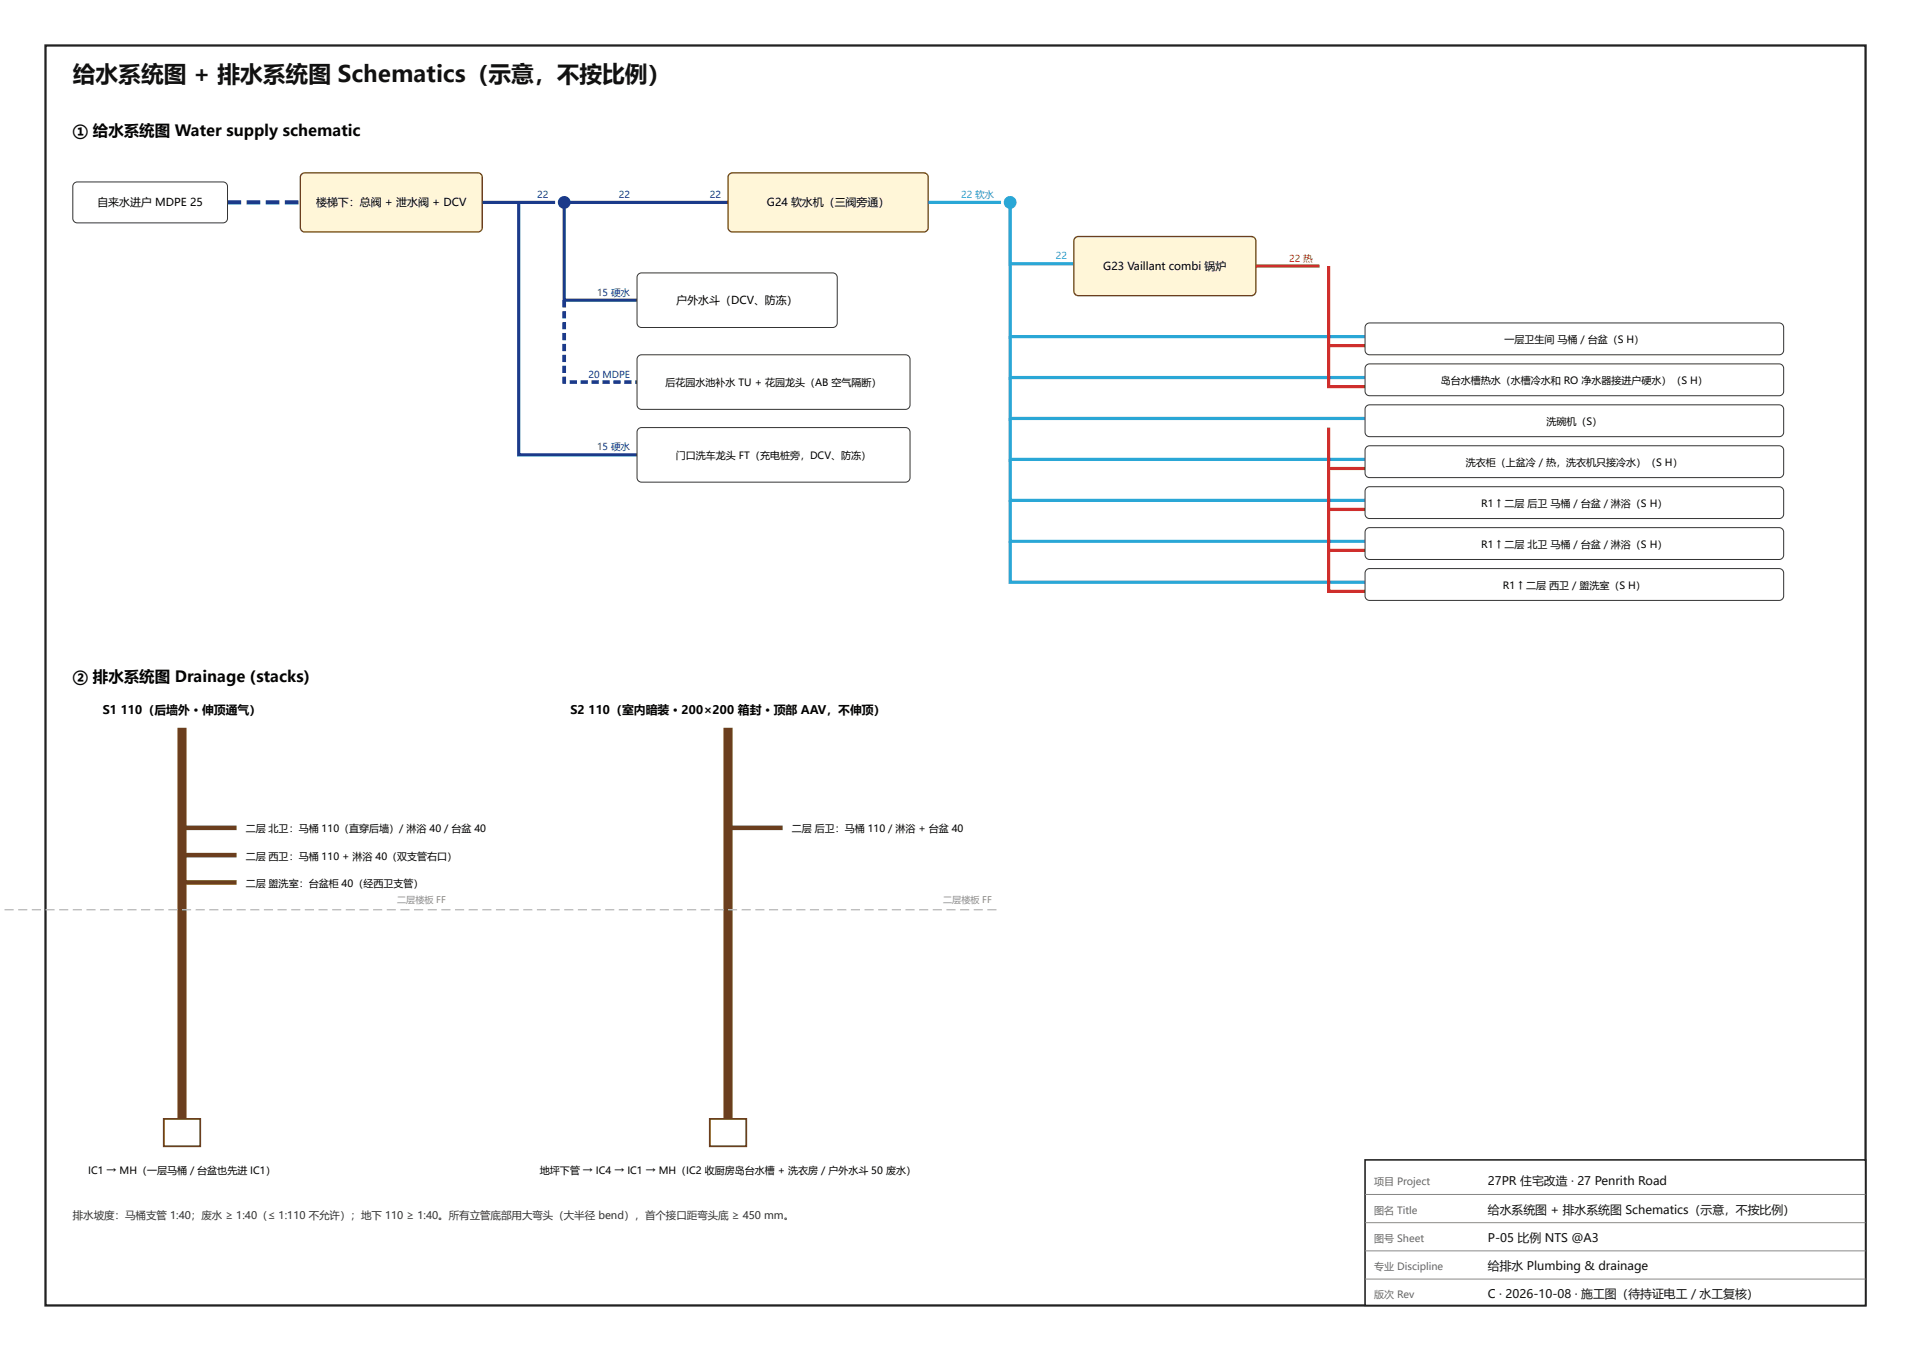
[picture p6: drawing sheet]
<svg xmlns="http://www.w3.org/2000/svg" width="420mm" height="297mm" viewBox="0 0 420 297" stroke-linecap="round" stroke-linejoin="round" font-family="sans-serif">
<path d="M10 10h400v277h-400z" fill="none" stroke="#222" stroke-width=".5"/>
<path d="M300 255h110v32h-110z" fill="#fff"/>
<path d="M300 255h110v32h-110z" fill="none" stroke="#222" stroke-width=".35"/>
<path d="M300 262.6h110M300 268.8h110M300 275h110M300 281.2h110" fill="none" stroke="#888" stroke-width=".22"/>
<path d="M16.3 40.3l.7-.3h32a1 1 0 0 1 1 1v7a1 1 0 0 1-1 1h-32a1 1 0 0 1-1-1v-7z" fill="#fff"/>
<path d="M16.3 40.3l.7-.3h32a1 1 0 0 1 1 1v7a1 1 0 0 1-1 1h-32a1 1 0 0 1-1-1v-7z" fill="none" stroke="#333" stroke-width=".22"/>
<path d="M50 44.1h3v.9h-3zM54.2 44.1h3v.9h-3zM58.4 44.1h3v.9h-3zM62.6 44.1h3v.9h-3z" fill="#1b3a8a"/>
<path d="M66.3 38.3l.7-.3h38a1 1 0 0 1 1 1v11a1 1 0 0 1-1 1h-38a1 1 0 0 1-1-1v-11z" fill="#fff6d8"/>
<path d="M66.3 38.3l.7-.3h38a1 1 0 0 1 1 1v11a1 1 0 0 1-1 1h-38a1 1 0 0 1-1-1v-11z" fill="none" stroke="#7a5b00" stroke-width=".3"/>
<path d="M106 44.5h16" fill="none" stroke="#1b3a8a" stroke-width=".7" stroke-linecap="butt"/>
<circle cx="124" cy="44.5" r="1.4" fill="#1b3a8a"/>
<path d="M124 44.5v21.5h16" fill="none" stroke="#1b3a8a" stroke-width=".7" stroke-linecap="butt"/>
<path d="M140.3 60.3l.7-.3h42a1 1 0 0 1 1 1v10a1 1 0 0 1-1 1h-42a1 1 0 0 1-1-1v-10z" fill="#fff"/>
<path d="M140.3 60.3l.7-.3h42a1 1 0 0 1 1 1v10a1 1 0 0 1-1 1h-42a1 1 0 0 1-1-1v-10z" fill="none" stroke="#333" stroke-width=".22"/>
<path d="M114 44.5v55.5h26" fill="none" stroke="#1b3a8a" stroke-width=".7" stroke-linecap="butt"/>
<path d="M140.3 94.3l.7-.3h58a1 1 0 0 1 1 1v10a1 1 0 0 1-1 1h-58a1 1 0 0 1-1-1v-10z" fill="#fff"/>
<path d="M140.3 94.3l.7-.3h58a1 1 0 0 1 1 1v10a1 1 0 0 1-1 1h-58a1 1 0 0 1-1-1v-10z" fill="none" stroke="#333" stroke-width=".22"/>
<path d="M123.6 66h.8v1.6h-.8zM123.6 68.4h.8v1.6h-.8zM123.6 70.8h.8v1.6h-.8zM123.6 73.2h.8v1.6h-.8zM123.6 75.6h.8v1.6h-.8zM123.6 78h.8v1.6h-.8zM123.6 80.4h.8v1.6h-.8zM123.6 82.8h.8v1.2h-.4v-.4h.4v.8h-.8zM125.2 83.6h1.6v.8h-1.6zM127.6 83.6h1.6v.8h-1.6zM130 83.6h1.6v.8h-1.6zM132.4 83.6h1.6v.8h-1.6zM134.8 83.6h1.6v.8h-1.6zM137.2 83.6h1.6v.8h-1.6zM139.6 83.6h.4v.8h-.4z" fill="#1b3a8a"/>
<path d="M140.3 78.3l.7-.3h58a1 1 0 0 1 1 1v10a1 1 0 0 1-1 1h-58a1 1 0 0 1-1-1v-10z" fill="#fff"/>
<path d="M140.3 78.3l.7-.3h58a1 1 0 0 1 1 1v10a1 1 0 0 1-1 1h-58a1 1 0 0 1-1-1v-10z" fill="none" stroke="#333" stroke-width=".22"/>
<path d="M124 44.5h36" fill="none" stroke="#1b3a8a" stroke-width=".7" stroke-linecap="butt"/>
<path d="M160.3 38.3l.7-.3h42a1 1 0 0 1 1 1v11a1 1 0 0 1-1 1h-42a1 1 0 0 1-1-1v-11z" fill="#fff6d8"/>
<path d="M160.3 38.3l.7-.3h42a1 1 0 0 1 1 1v11a1 1 0 0 1-1 1h-42a1 1 0 0 1-1-1v-11z" fill="none" stroke="#7a5b00" stroke-width=".3"/>
<path d="M204 44.5h16" fill="none" stroke="#2aa7d6" stroke-width=".7" stroke-linecap="butt"/>
<circle cx="222" cy="44.5" r="1.4" fill="#2aa7d6"/>
<path d="M222 44.5v13.5h14" fill="none" stroke="#2aa7d6" stroke-width=".7" stroke-linecap="butt"/>
<path d="M236.3 52.3l.7-.3h38a1 1 0 0 1 1 1v11a1 1 0 0 1-1 1h-38a1 1 0 0 1-1-1v-11z" fill="#fff6d8"/>
<path d="M236.3 52.3l.7-.3h38a1 1 0 0 1 1 1v11a1 1 0 0 1-1 1h-38a1 1 0 0 1-1-1v-11z" fill="none" stroke="#7a5b00" stroke-width=".3"/>
<path d="M276 58.5h14M292 58.5v17.5h8" fill="none" stroke="#d62828" stroke-width=".7" stroke-linecap="butt"/>
<path d="M222 44.5v29.5h78" fill="none" stroke="#2aa7d6" stroke-width=".7" stroke-linecap="butt"/>
<path d="M300.3 71.3l.7-.3h90a1 1 0 0 1 1 1v5a1 1 0 0 1-1 1h-90a1 1 0 0 1-1-1v-5z" fill="#fff"/>
<path d="M300.3 71.3l.7-.3h90a1 1 0 0 1 1 1v5a1 1 0 0 1-1 1h-90a1 1 0 0 1-1-1v-5z" fill="none" stroke="#333" stroke-width=".22"/>
<path d="M222 74v9h78" fill="none" stroke="#2aa7d6" stroke-width=".7" stroke-linecap="butt"/>
<path d="M292 76v9h8" fill="none" stroke="#d62828" stroke-width=".7" stroke-linecap="butt"/>
<path d="M300.3 80.3l.7-.3h90a1 1 0 0 1 1 1v5a1 1 0 0 1-1 1h-90a1 1 0 0 1-1-1v-5z" fill="#fff"/>
<path d="M300.3 80.3l.7-.3h90a1 1 0 0 1 1 1v5a1 1 0 0 1-1 1h-90a1 1 0 0 1-1-1v-5z" fill="none" stroke="#333" stroke-width=".22"/>
<path d="M222 83v9h78" fill="none" stroke="#2aa7d6" stroke-width=".7" stroke-linecap="butt"/>
<path d="M300.3 89.3l.7-.3h90a1 1 0 0 1 1 1v5a1 1 0 0 1-1 1h-90a1 1 0 0 1-1-1v-5z" fill="#fff"/>
<path d="M300.3 89.3l.7-.3h90a1 1 0 0 1 1 1v5a1 1 0 0 1-1 1h-90a1 1 0 0 1-1-1v-5z" fill="none" stroke="#333" stroke-width=".22"/>
<path d="M222 92v9h78" fill="none" stroke="#2aa7d6" stroke-width=".7" stroke-linecap="butt"/>
<path d="M292 94v9h8" fill="none" stroke="#d62828" stroke-width=".7" stroke-linecap="butt"/>
<path d="M300.3 98.3l.7-.3h90a1 1 0 0 1 1 1v5a1 1 0 0 1-1 1h-90a1 1 0 0 1-1-1v-5z" fill="#fff"/>
<path d="M300.3 98.3l.7-.3h90a1 1 0 0 1 1 1v5a1 1 0 0 1-1 1h-90a1 1 0 0 1-1-1v-5z" fill="none" stroke="#333" stroke-width=".22"/>
<path d="M222 101v9h78" fill="none" stroke="#2aa7d6" stroke-width=".7" stroke-linecap="butt"/>
<path d="M292 103v9h8" fill="none" stroke="#d62828" stroke-width=".7" stroke-linecap="butt"/>
<path d="M300.3 107.3l.7-.3h90a1 1 0 0 1 1 1v5a1 1 0 0 1-1 1h-90a1 1 0 0 1-1-1v-5z" fill="#fff"/>
<path d="M300.3 107.3l.7-.3h90a1 1 0 0 1 1 1v5a1 1 0 0 1-1 1h-90a1 1 0 0 1-1-1v-5z" fill="none" stroke="#333" stroke-width=".22"/>
<path d="M222 110v9h78" fill="none" stroke="#2aa7d6" stroke-width=".7" stroke-linecap="butt"/>
<path d="M292 112v9h8" fill="none" stroke="#d62828" stroke-width=".7" stroke-linecap="butt"/>
<path d="M300.3 116.3l.7-.3h90a1 1 0 0 1 1 1v5a1 1 0 0 1-1 1h-90a1 1 0 0 1-1-1v-5z" fill="#fff"/>
<path d="M300.3 116.3l.7-.3h90a1 1 0 0 1 1 1v5a1 1 0 0 1-1 1h-90a1 1 0 0 1-1-1v-5z" fill="none" stroke="#333" stroke-width=".22"/>
<path d="M222 119v9h78" fill="none" stroke="#2aa7d6" stroke-width=".7" stroke-linecap="butt"/>
<path d="M292 121v9h8" fill="none" stroke="#d62828" stroke-width=".7" stroke-linecap="butt"/>
<path d="M300.3 125.3l.7-.3h90a1 1 0 0 1 1 1v5a1 1 0 0 1-1 1h-90a1 1 0 0 1-1-1v-5z" fill="#fff"/>
<path d="M300.3 125.3l.7-.3h90a1 1 0 0 1 1 1v5a1 1 0 0 1-1 1h-90a1 1 0 0 1-1-1v-5z" fill="none" stroke="#333" stroke-width=".22"/>
<path d="M40 160v86" fill="none" stroke="#6b3e1e" stroke-width="2" stroke-linecap="butt"/>
<path d="M-.1 199.8v.3zM-.1 199.8v.3zM-.1 199.8v.3zM-.1 199.8v.3zM-.1 199.8v.3zM-.1 199.8v.3zM-.1 199.8l.1 .3zM1 199.8h2v.3h-2zM4 199.8h2v.3h-2zM7 199.8h2v.3h-2zM10 199.8h2v.3h-2zM13 199.8h2v.3h-2zM16 199.8h2v.3h-2zM19 199.8h2v.3h-2zM22 199.8h2v.3h-2zM25 199.8h2v.3h-2zM28 199.8h2v.3h-2zM31 199.8h2v.3h-2zM34 199.8h2v.3h-2zM37 199.8h2v.3h-2zM40 199.8h2v.3h-2zM43 199.8h2v.3h-2zM46 199.8h2v.3h-2zM49 199.8h2v.3h-2zM52 199.8h2v.3h-2zM55 199.8h2v.3h-2zM58 199.8h2v.3h-2zM61 199.8h2v.3h-2zM64 199.8h2v.3h-2zM67 199.8h2v.3h-2zM70 199.8h2v.3h-2zM73 199.8h2v.3h-2zM76 199.8h2v.3h-2zM79 199.8h2v.3h-2zM82 199.8h2v.3h-2zM85 199.8h2v.3h-2zM88 199.8h2v.3h-2zM91 199.8h2v.3h-2zM94 199.8h2v.3h-2zM97 199.8h2v.3h-2z" fill="#bbb"/>
<path d="M40 182h12M40 188h12M40 194h12" fill="none" stroke="#6b3e1e" stroke-width="1" stroke-linecap="butt"/>
<path d="M36 246h8v6h-8z" fill="#fff"/>
<path d="M36 246h8v6h-8z" fill="none" stroke="#6b3e1e" stroke-width=".4"/>
<path d="M160 160v86" fill="none" stroke="#6b3e1e" stroke-width="2" stroke-linecap="butt"/>
<path d="M100 199.8h2v.3h-2zM103 199.8h2v.3h-2zM106 199.8h2v.3h-2zM109 199.8h2v.3h-2zM112 199.8h2v.3h-2zM115 199.8h2v.3h-2zM118 199.8h2v.3h-2zM121 199.8h2v.3h-2zM124 199.8h2v.3h-2zM127 199.8h2v.3h-2zM130 199.8h2v.3h-2zM133 199.8h2v.3h-2zM136 199.8h2v.3h-2zM139 199.8h2v.3h-2zM142 199.8h2v.3h-2zM145 199.8h2v.3h-2zM148 199.8h2v.3h-2zM151 199.8h2v.3h-2zM154 199.8h2v.3h-2zM157 199.8h2v.3h-2zM160 199.8h2v.3h-2zM163 199.8h2v.3h-2zM166 199.8h2v.3h-2zM169 199.8h2v.3h-2zM172 199.8h2v.3h-2zM175 199.8h2v.3h-2zM178 199.8h2v.3h-2zM181 199.8h2v.3h-2zM184 199.8h2v.3h-2zM187 199.8h2v.3h-2zM190 199.8h2v.3h-2zM193 199.8h2v.3h-2zM196 199.8h2v.3h-2zM199 199.8h2v.3h-2zM202 199.8h2v.3h-2zM205 199.8h2v.3h-2zM208 199.8h2v.3h-2zM211 199.8h2v.3h-2zM214 199.8h2v.3h-2zM217 199.8h2v.3h-2z" fill="#bbb"/>
<path d="M160 182h12" fill="none" stroke="#6b3e1e" stroke-width="1" stroke-linecap="butt"/>
<path d="M156 246h8v6h-8z" fill="#fff"/>
<path d="M156 246h8v6h-8z" fill="none" stroke="#6b3e1e" stroke-width=".4"/>
<text font-size="5" fill="#111" x="16" y="18">给水系统图 + 排水系统图 Schematics（示意，不按比例）</text>
<g font-size="3.4">
<text x="16" y="30">① 给水系统图 Water supply schematic</text>
<text x="16" y="150">② 排水系统图 Drainage (stacks)</text>
</g>
<g font-size="2.6">
<text x="22.6" y="157">S1</text>
<text x="26.5" y="157">110（后墙外 · 伸顶通气）</text>
<text x="125.4" y="157">S2</text>
<text x="129.3" y="157">110（室内暗装 · 200×200 箱封 · 顶部 AAV，不伸顶）</text>
</g>
<g font-size="2.6" fill="#111">
<text x="327" y="260.6">27PR 住宅改造 · 27 Penrith Road</text>
<text x="327" y="266.8">给水系统图 + 排水系统图 Schematics（示意，不按比例）</text>
<text x="327" y="273">P-05 比例 NTS @A3</text>
<text x="327" y="279.2">给排水 Plumbing &amp; drainage</text>
<text x="327" y="285.4">C · 2026-10-08 · 施工图（待持证电工 / 水工复核）</text>
</g>
<g font-size="2.4">
<text x="21.4" y="45.4">自来水进户 MDPE 25</text>
<text x="69.5" y="45.4">楼梯下：总阀 + 泄水阀 + DCV</text>
<text x="168.5" y="45.4">G24 软水机（三阀旁通）</text>
<text x="242.5" y="59.4">G23 Vaillant combi 锅炉</text>
<text x="148.7" y="66.9">户外水斗（DCV、防冻）</text>
</g>
<text font-size="2.3" fill="#333" x="16" y="268">排水坡度：马桶支管 1:40；废水 ≥ 1:40（≤ 1:110 不允许）；地下 110 ≥ 1:40。所有立管底部用大弯头（大半径 bend），首个接口距弯头底 ≥ 450 mm。</text>
<g font-size="2.2">
<text x="330.6" y="75.4">一层卫生间 马桶 / 台盆（S H）</text>
<text x="146.3" y="84.9">后花园水池补水 TU + 花园龙头（AB 空气隔断）</text>
<text x="316.6" y="84.4">岛台水槽热水（水槽冷水和 RO 净水器接进户硬水）（S H）</text>
<text x="339.9" y="93.4">洗碗机（S）</text>
<text x="148.5" y="100.9">门口洗车龙头 FT（充电桩旁，DCV、防冻）</text>
<text x="322.2" y="102.4">洗衣柜（上盆冷 / 热，洗衣机只接冷水）（S H）</text>
<text x="325.5" y="111.4">R1 ↑ 二层 后卫 马桶 / 台盆 / 淋浴（S H）</text>
<text x="325.5" y="120.4">R1 ↑ 二层 北卫 马桶 / 台盆 / 淋浴（S H）</text>
<text x="330.3" y="129.4">R1 ↑ 二层 西卫 / 盥洗室（S H）</text>
<text x="54" y="183">二层 北卫：马桶 110（直穿后墙）/ 淋浴 40 / 台盆 40</text>
<text x="174" y="183">二层 后卫：马桶 110 / 淋浴 + 台盆 40</text>
<text x="54" y="189">二层 西卫：马桶 110 + 淋浴 40（双支管右口）</text>
<text x="54" y="195">二层 盥洗室：台盆柜 40（经西卫支管）</text>
<text x="19.4" y="258">IC1 → MH（一层马桶 / 台盆也先进 IC1）</text>
<text x="118.7" y="258">地坪下管 → IC4 → IC1 → MH（IC2 收厨房岛台水槽 + 洗衣房 / 户外水斗 50 废水）</text>
</g>
<g font-size="2.2" fill="#666">
<text x="302" y="260.6">项目 Project</text>
<text x="302" y="266.8">图名 Title</text>
<text x="302" y="273">图号 Sheet</text>
<text x="302" y="279.2">专业 Discipline</text>
<text x="302" y="285.4">版次 Rev</text>
</g>
<g font-size="2.1" fill="#1b3a8a">
<text x="118" y="43.5">22</text>
<text x="136" y="43.5">22</text>
<text x="156" y="43.5">22</text>
<text x="131.2" y="65">15 硬水</text>
<text x="129.3" y="83">20 MDPE</text>
<text x="131.2" y="99">15 硬水</text>
</g>
<g font-size="2.1" fill="#2aa7d6">
<text x="211.2" y="43.5">22 软水</text>
<text x="232" y="57">22</text>
</g>
<text font-size="2.1" fill="#d62828" x="283.3" y="57.5">22 热</text>
<g font-size="2" fill="#888">
<text x="87.3" y="198.5">二层楼板 FF</text>
<text x="207.3" y="198.5">二层楼板 FF</text>
</g>
</svg>
